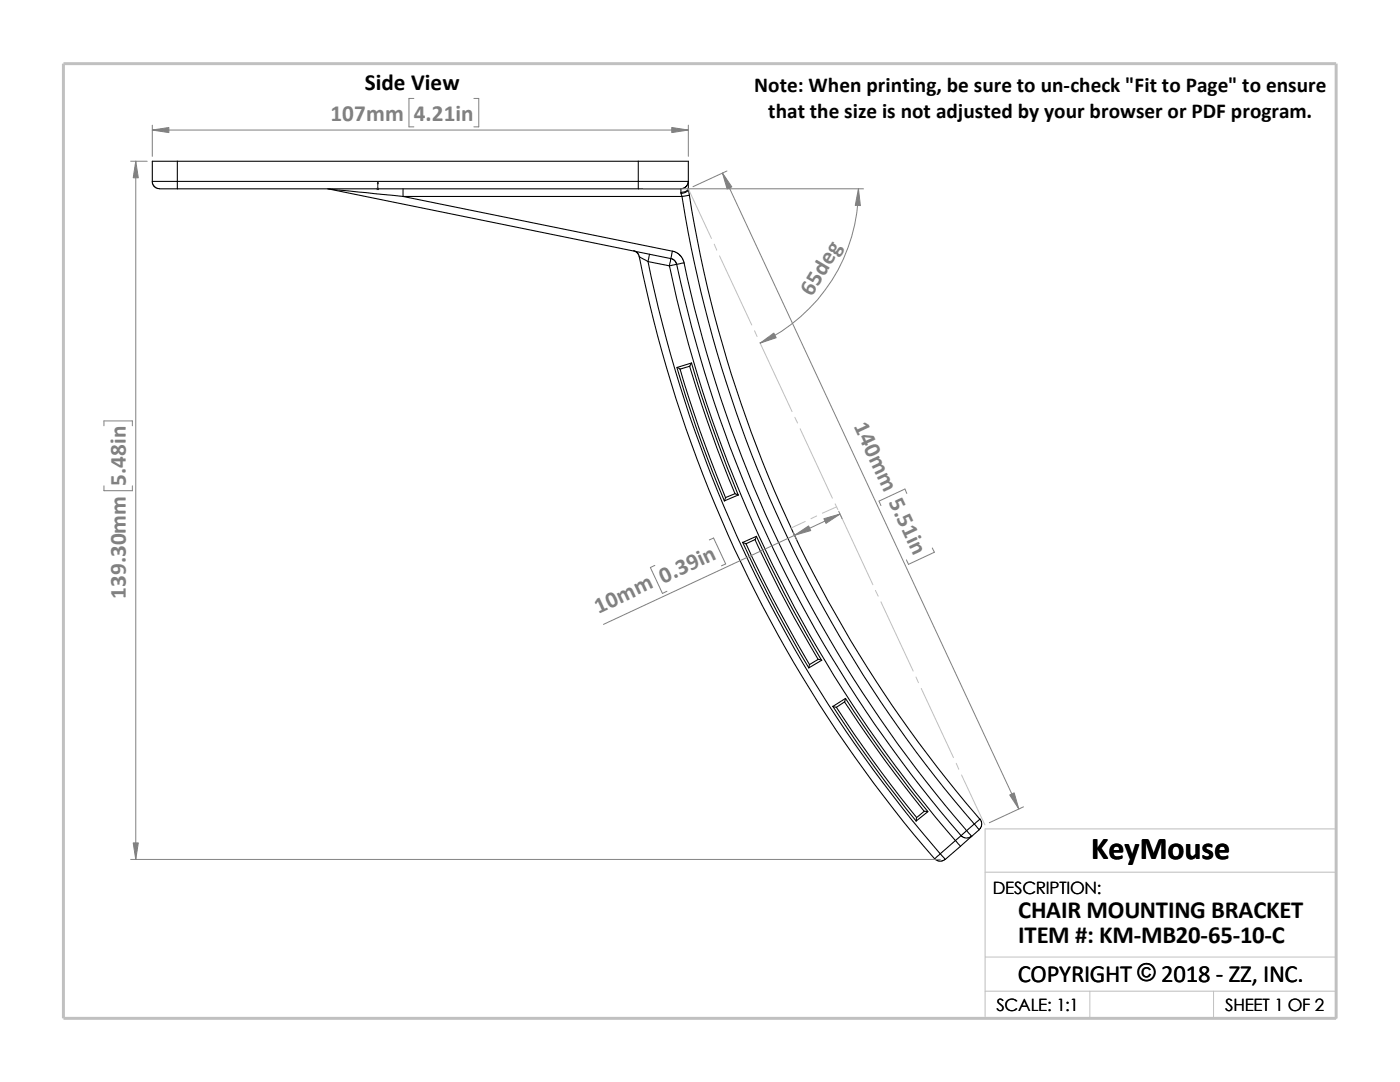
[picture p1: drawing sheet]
<svg xmlns="http://www.w3.org/2000/svg" width="279mm" height="216mm" viewBox="0 0 279 216" stroke-linecap="round" stroke-linejoin="round" font-family="sans-serif">
<g fill="none" stroke="#c0c0c0" stroke-width=".2">
<path d="M137.4 37.7l4.6 9.9M142.5 48.7l.5 1.2M143.6 51.1l6.4 13.8M150.6 66l.5 1.1M151.6 68.3l6.5 13.8M158.6 83.3l.6 1.1M159.7 85.6l6.4 13.8M160.7 104.1l-2.8 1.3M163 103l-1.2 .5M166.7 100.5l.5 1.2M167 101.1l-2.9 1.3M167.8 102.8l6.4 13.9"/>
<path d="M174.7 117.8l.6 1.2M175.8 120.1l6.4 13.8M182.8 135.1l.5 1.1M183.9 137.4l6.4 13.8M190.8 152.3l.5 1.2M191.9 154.6l4.7 10M196.6 174h70.1M196.6 197.8h70.1M196.6 191h70.1M217.5 197.8v5.4M242.2 197.8v5.4M26.8 203.2h239.9v-37.8h-70.1v37.8"/>
</g>
<path d="M12.7 12.7h254v190.5h-254z" fill="none" stroke="#c0c0c0" stroke-width=".59"/>
<g fill="none" stroke="#000" stroke-width=".21">
<path d="M30.4 36.2h5M30.4 36.2v.3l.3 .6 .8 .5 3.9 .1M35.4 36.2v1.5M35.4 32.2h-5v4M35.4 32.2v4M35.4 32.2h92M35.4 36.2h92M35.4 37.7h92M65.4 37.7h.3M65.7 37.7l14.7 1.5M65.7 37.7l68.2 13.9M80.4 37.7v1.5"/>
<path d="M80.4 39.2h55.7M80.4 39.2l53.8 10.9M127.4 37.7h8.5v.7M127.4 32.2v4M127.4 36.2h10M127.4 32.2h10v4M127.4 36.2v1.5M135.9 38.4v.2M135.9 38.6l.2 .6M136.1 39.2a251.9 251.9 0 0 0 58.3 125.2M137.4 37.6v.2M137.4 36.2l-.2 .7-.4 .4-.6 .3h-.3"/>
<path d="M137.4 37.6a1.34 1.34 0 0 1-1.5 .8M137.4 36.2v1.4M137.4 37.8l.2 1.1M137.4 37.8a1.69 1.69 0 0 1-1.5 .8M137.6 38.9a249.8 249.8 0 0 0 57.9 124.5M137.6 38.9l-1.5 .3M126.4 50l.7 .3 .6 1 1.6 .9M127.6 51.2a263 263 0 0 0 58.9 120.2l1.2-1.1M129.3 52.2a259.8 259.8 0 0 0 58.3 118.1M129.3 52.2l4.3 .8M129.6 50.7l-.3 1.5M133.6 53a256.2 256.2 0 0 0 57.1 114.7"/>
<path d="M133.9 51.6l.8 .4 .3 .7M133.9 51.6l-.3 1.4M134.2 50.1l-.3 1.5M134.2 50.1l.7 .2 .9 .8 .5 .6 .2 .8M135 52.7l-1.4 .3M135 52.7a254.8 254.8 0 0 0 56.8 114.1M136.5 52.5l-1.5 .2M136.5 52.5a253.3 253.3 0 0 0 56.4 113.2M135.1 73.3a255.5 255.5 0 0 0 9.5 26.6M135.1 73.3l.6 .4M135.7 73.7a251.4 251.4 0 0 0 9.1 25.6M137.6 73.1a254.4 254.4 0 0 0 9.1 25.4"/>
<path d="M138 72.4l-.3 .7-2 .6M138 72.4a266.1 266.1 0 0 0 9.3 26.4M138 72.4l-2.9 .9M146.7 98.5l.7 .3-2.8 1.1M146.7 98.5l-1.9 .8-.2 .6M148.2 108.2a261.5 261.5 0 0 0 13.2 25.1M148.9 108.5a263 263 0 0 0 12.6 24.1M150.7 107.7a248.8 248.8 0 0 0 12.6 23.9M151 107a248.9 248.9 0 0 0 13 24.7M151 107l-.3 .7-1.8 .8M151 107l-2.8 1.2 .7 .3M163.3 131.6l.7 .1-2.6 1.6"/>
<path d="M163.3 131.6l-1.7 1-.2 .7M168.7 139.4a233.5 233.5 0 0 0 16.5 22.5M168.7 139.4l-.1 .6-1.7 1.1M168.7 139.4l-2.5 1.6M166.2 140.9a260 260 0 0 0 16.6 22.9M166.2 141l.7 .1M166.9 141.1a253.2 253.2 0 0 0 16 22M168.5 140a270.8 270.8 0 0 0 15.9 21.9M184.4 161.9l.8 .1-2.4 1.8M184.4 161.9l-1.5 1.3-.1 .6M186.5 171.3l.9 .5h.7l.5-.3M187.7 170.3l.9 1.2"/>
<path d="M190.7 167.7l1 1.2M190.7 167.7l-3 2.6M191.7 168.9l-3.1 2.6M191.8 166.8l-1.1 .9M191.8 166.8l.9 .4h.6l.6-.4M192.9 165.7l1 1.2M192.9 165.7l-1.1 1.1M193.9 166.9l-2.2 2M194.4 164.4l-1.5 1.3M194.4 164.4l1 1.2M194.4 164.4l1.2-1 .1 .1 .2 .5v.6l-.5 1M195.4 165.6l-1.5 1.3"/>
</g>
<path d="M75.4 36.3l.1 .4h-.2z" fill="#00f" stroke="#00f" stroke-width=".2"/>
<path d="M75.3 37.7h.3M75.3 37.5l.3 .3M75.4 37.7h.1M75.4 36.3v1.5M75.5 37.5l-.3 .3" fill="none" stroke="#00f" stroke-width=".2"/>
<g fill="none" stroke="#808080" stroke-width=".2">
<path d="M82.6 19.6h-1v5.7h1M94.6 19.6h.9v5.7h-.9M26.1 32.2h3.3M27.1 32.2v139.3M30.4 26h107M30.4 25v6.2M128.4 37.7h43.9M137.4 25v6.2M144.2 34.5l59.1 126.9M145.1 34.1l-6.8 3.2M171.3 37.7a33.8 33.8 0 0 1-19.6 30.8M20.7 85v-1h5.7v1"/>
<path d="M20.7 96.9v1h5.7v-1M181 98.5l-.4-.9-5.2 2.4 .4 .9M130.7 112.8l-.9 .4 2.4 5.2 .9-.4M141.6 107.7l.8-.3 2.4 5.1-.8 .4M158.3 106.3l.7 1.4M167.4 102l.7 1.5M167.6 102.6l-47.2 22M186.1 109.3l.4 .9-5.2 2.4-.4-.9M26.1 171.5h161.6M204.3 161l-6.9 3.2"/>
</g>
<g fill="#808080" stroke="#808080" stroke-width=".2">
<path d="M144.2 34.5l1.8 2.8-.9 .4z"/>
<path d="M201.5 158.6l.9-.4 .9 3.2z"/>
<path d="M164.4 103.5l3.2-.9-2.8 1.8z"/>
<path d="M158.6 106.8l2.8-1.9 .4 1z"/>
<path d="M151.7 68.5l2.7-2 .5 .9z"/>
<path d="M171.3 37.7l.4 3.3h-1z"/>
<path d="M30.4 26l3.3-.6v1.1z"/>
<path d="M134.1 25.4l3.3 .6-3.3 .5z"/>
<path d="M27.1 32.2l.5 3.3h-1z"/>
<path d="M26.6 168.2h1l-.5 3.3z"/>
</g>
<text font-size="6.4" x="217.8" y="171.4">KeyMouse</text>
<g font-size="4.9">
<text x="203.2" y="183.2">CHAIR MOUNTING BRACKET</text>
<text x="203.2" y="188.1">ITEM #: KM-MB20-65-10-C</text>
<text x="203.1" y="195.9">COPYRIGHT © 2018 - ZZ, INC.</text>
<text x="227" y="195.8">©</text>
</g>
<text font-size="4.6" x="72.8" y="18">Side View</text>
<g font-size="4.6" fill="#808080">
<text x="66" y="24.1">107mm</text>
<text x="82.6" y="24.1">4.21in</text>
<text x="162" y="59.3" transform="rotate(-59 162 59.3)">65deg</text>
<text x="170.3" y="85.1" transform="rotate(65 170.3 85.1)">140mm 5.51in</text>
<text x="25.1" y="96.9" transform="rotate(-90 25.1 96.9)">5.48in</text>
<text x="25.1" y="119.6" transform="rotate(-90 25.1 119.6)">139.30mm</text>
<text x="119.5" y="122.5" transform="rotate(-25 119.5 122.5)">10mm 0.39in</text>
</g>
<g font-size="4.2">
<text x="150.5" y="18.4">Note: When printing, be sure to un-check &quot;Fit to Page&quot; to ensure</text>
<text x="153.3" y="23.6">that the size is not adjusted by your browser or PDF program.</text>
</g>
<g font-size="3.4">
<text x="198.2" y="178.5">DESCRIPTION:</text>
<text x="198.8" y="201.7">SCALE: 1:1</text>
<text x="244.5" y="201.7">SHEET 1 OF 2</text>
</g>
</svg>
